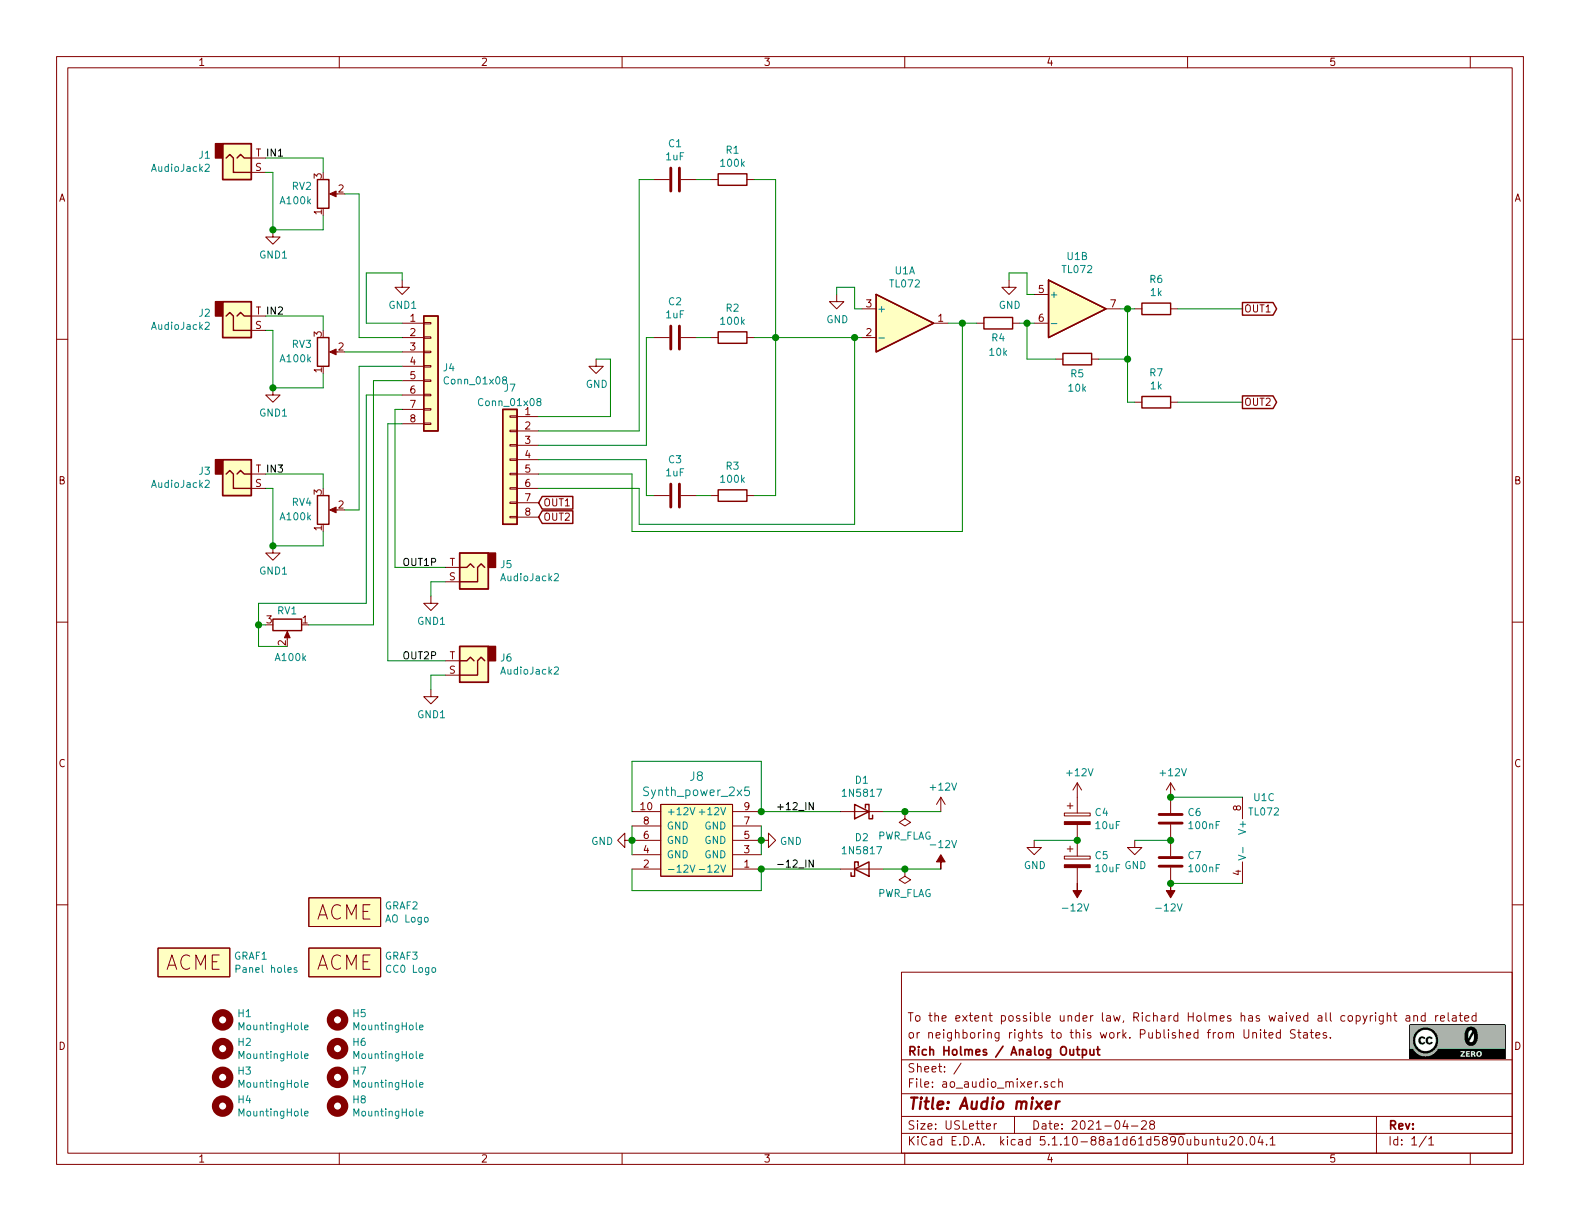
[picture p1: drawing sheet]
EESchema Schematic File Version 4
EELAYER 30 0
EELAYER END
$Descr USLetter 11000 8500
encoding utf-8
Sheet 1 1
Title "Audio mixer"
Date "2021-04-28"
Rev ""
Comp "Rich Holmes / Analog Output"
Comment1 "or neighboring rights to this work. Published from United States."
Comment2 "To the extent possible under law, Richard Holmes has waived all copyright and related "
Comment3 ""
Comment4 ""
$EndDescr
$Comp
L Device:D_Schottky D1
U 1 1
P 6000 5650
F 0 "D1" H 6000 5434 50  0000 C CNN
F 1 "1N5817" H 6000 5525 50  0000 C CNN
F 2 "ao_tht:D_DO-41_SOD81_P7.62mm_Horizontal" H 6000 5650 50  0001 C CNN
F 3 "~" H 6000 5650 50  0001 C CNN
F 4 "Tayda" H 6000 5650 50  0001 C CNN "Vendor"
F 5 "A-159" H 6000 5650 50  0001 C CNN "SKU"
	1    6000 5650
	-1   0    0    1   
$EndComp
$Comp
L Device:CP C4
U 1 1
P 7500 5700
F 0 "C4" H 7618 5746 50  0000 L CNN
F 1 "10uF" H 7618 5655 50  0000 L CNN
F 2 "ao_tht:CP_Radial_D6.3mm_P2.50mm" H 7538 5550 50  0001 C CNN
F 3 "~" H 7500 5700 50  0001 C CNN
F 4 "Tayda" H 7500 5700 50  0001 C CNN "Vendor"
F 5 "A-4349" H 7500 5700 50  0001 C CNN "SKU"
	1    7500 5700
	1    0    0    -1  
$EndComp
$Comp
L power:GND #PWR014
U 1 1
P 7200 5850
F 0 "#PWR014" H 7200 5600 50  0001 C CNN
F 1 "GND" H 7205 5677 50  0000 C CNN
F 2 "" H 7200 5850 50  0001 C CNN
F 3 "" H 7200 5850 50  0001 C CNN
	1    7200 5850
	1    0    0    -1  
$EndComp
$Comp
L Device:C C6
U 1 1
P 8150 5700
F 0 "C6" H 8265 5746 50  0000 L CNN
F 1 "100nF" H 8265 5655 50  0000 L CNN
F 2 "ao_tht:C_Disc_D3.0mm_W1.6mm_P2.50mm" H 8188 5550 50  0001 C CNN
F 3 "~" H 8150 5700 50  0001 C CNN
F 4 "Tayda" H 8150 5700 50  0001 C CNN "Vendor"
F 5 "A-553" H 8150 5700 50  0001 C CNN "SKU"
	1    8150 5700
	1    0    0    -1  
$EndComp
$Comp
L power:GND #PWR017
U 1 1
P 7900 5850
F 0 "#PWR017" H 7900 5600 50  0001 C CNN
F 1 "GND" H 7905 5677 50  0000 C CNN
F 2 "" H 7900 5850 50  0001 C CNN
F 3 "" H 7900 5850 50  0001 C CNN
	1    7900 5850
	1    0    0    -1  
$EndComp
Wire Wire Line
	7200 5850 7500 5850
Wire Wire Line
	7900 5850 8150 5850
Wire Wire Line
	5300 5650 5850 5650
Wire Wire Line
	5300 6050 5850 6050
Wire Wire Line
	6150 5650 6300 5650
Wire Wire Line
	6150 6050 6300 6050
Wire Wire Line
	4400 5750 4400 5850
Connection ~ 4400 5850
Wire Wire Line
	4400 5850 4400 5950
Wire Wire Line
	5300 5750 5300 5850
Connection ~ 5300 5850
Wire Wire Line
	5300 5850 5300 5950
Wire Wire Line
	4400 5650 4400 5300
Wire Wire Line
	4400 5300 5300 5300
Wire Wire Line
	5300 5300 5300 5650
Wire Wire Line
	4400 6050 4400 6200
Wire Wire Line
	4400 6200 5300 6200
Wire Wire Line
	5300 6200 5300 6050
$Comp
L power:GND #PWR08
U 1 1
P 4400 5850
F 0 "#PWR08" H 4400 5600 50  0001 C CNN
F 1 "GND" V 4405 5722 50  0000 R CNN
F 2 "" H 4400 5850 50  0001 C CNN
F 3 "" H 4400 5850 50  0001 C CNN
	1    4400 5850
	0    1    1    0   
$EndComp
$Comp
L power:GND #PWR09
U 1 1
P 5300 5850
F 0 "#PWR09" H 5300 5600 50  0001 C CNN
F 1 "GND" V 5305 5722 50  0000 R CNN
F 2 "" H 5300 5850 50  0001 C CNN
F 3 "" H 5300 5850 50  0001 C CNN
	1    5300 5850
	0    -1   1    0   
$EndComp
$Comp
L power:+12V #PWR011
U 1 1
P 6550 5650
F 0 "#PWR011" H 6550 5500 50  0001 C CNN
F 1 "+12V" H 6565 5823 50  0000 C CNN
F 2 "" H 6550 5650 50  0001 C CNN
F 3 "" H 6550 5650 50  0001 C CNN
	1    6550 5650
	1    0    0    -1  
$EndComp
$Comp
L power:+12V #PWR015
U 1 1
P 7500 5550
F 0 "#PWR015" H 7500 5400 50  0001 C CNN
F 1 "+12V" H 7515 5723 50  0000 C CNN
F 2 "" H 7500 5550 50  0001 C CNN
F 3 "" H 7500 5550 50  0001 C CNN
	1    7500 5550
	1    0    0    -1  
$EndComp
$Comp
L power:+12V #PWR018
U 1 1
P 8150 5550
F 0 "#PWR018" H 8150 5400 50  0001 C CNN
F 1 "+12V" H 8165 5723 50  0000 C CNN
F 2 "" H 8150 5550 50  0001 C CNN
F 3 "" H 8150 5550 50  0001 C CNN
	1    8150 5550
	1    0    0    -1  
$EndComp
$Comp
L power:-12V #PWR012
U 1 1
P 6550 6050
F 0 "#PWR012" H 6550 6150 50  0001 C CNN
F 1 "-12V" H 6565 6223 50  0000 C CNN
F 2 "" H 6550 6050 50  0001 C CNN
F 3 "" H 6550 6050 50  0001 C CNN
	1    6550 6050
	1    0    0    -1  
$EndComp
$Comp
L power:-12V #PWR016
U 1 1
P 7500 6150
F 0 "#PWR016" H 7500 6250 50  0001 C CNN
F 1 "-12V" H 7515 6323 50  0000 C CNN
F 2 "" H 7500 6150 50  0001 C CNN
F 3 "" H 7500 6150 50  0001 C CNN
	1    7500 6150
	-1   0    0    1   
$EndComp
$Comp
L power:-12V #PWR019
U 1 1
P 8150 6150
F 0 "#PWR019" H 8150 6250 50  0001 C CNN
F 1 "-12V" H 8165 6323 50  0000 C CNN
F 2 "" H 8150 6150 50  0001 C CNN
F 3 "" H 8150 6150 50  0001 C CNN
	1    8150 6150
	-1   0    0    1   
$EndComp
Text Label 5400 5650 0    50   ~ 0
+12_IN
Text Label 5400 6050 0    50   ~ 0
-12_IN
$Comp
L ao_symbols:Synth_power_2x5 J8
U 1 1
P 4850 5850
F 0 "J8" H 4850 6297 60  0000 C CNN
F 1 "Synth_power_2x5" H 4850 6191 60  0000 C CNN
F 2 "ao_tht:Power_Header" H 4850 5850 60  0001 C CNN
F 3 "" H 4850 5850 60  0001 C CNN
F 4 "Tayda" H 4850 5850 50  0001 C CNN "Vendor"
F 5 "A-2939" H 4850 5850 50  0001 C CNN "SKU"
	1    4850 5850
	1    0    0    -1  
$EndComp
Connection ~ 5300 6050
Connection ~ 5300 5650
$Comp
L Device:D_Schottky D2
U 1 1
P 6000 6050
F 0 "D2" H 6000 5834 50  0000 C CNN
F 1 "1N5817" H 6000 5925 50  0000 C CNN
F 2 "ao_tht:D_DO-41_SOD81_P7.62mm_Horizontal" H 6000 6050 50  0001 C CNN
F 3 "~" H 6000 6050 50  0001 C CNN
F 4 "Tayda" H 6000 6050 50  0001 C CNN "Vendor"
F 5 "A-159" H 6000 6050 50  0001 C CNN "SKU"
	1    6000 6050
	1    0    0    1   
$EndComp
$Comp
L Device:CP C5
U 1 1
P 7500 6000
F 0 "C5" H 7618 6046 50  0000 L CNN
F 1 "10uF" H 7618 5955 50  0000 L CNN
F 2 "ao_tht:CP_Radial_D6.3mm_P2.50mm" H 7538 5850 50  0001 C CNN
F 3 "~" H 7500 6000 50  0001 C CNN
F 4 "Tayda" H 7500 6000 50  0001 C CNN "Vendor"
F 5 "A-4349" H 7500 6000 50  0001 C CNN "SKU"
	1    7500 6000
	1    0    0    -1  
$EndComp
Connection ~ 7500 5850
$Comp
L Device:C C7
U 1 1
P 8150 6000
F 0 "C7" H 8265 6046 50  0000 L CNN
F 1 "100nF" H 8265 5955 50  0000 L CNN
F 2 "ao_tht:C_Disc_D3.0mm_W1.6mm_P2.50mm" H 8188 5850 50  0001 C CNN
F 3 "~" H 8150 6000 50  0001 C CNN
F 4 "Tayda" H 8150 6000 50  0001 C CNN "Vendor"
F 5 "A-553" H 8150 6000 50  0001 C CNN "SKU"
	1    8150 6000
	1    0    0    -1  
$EndComp
Connection ~ 8150 5850
$Comp
L power:PWR_FLAG #FLG01
U 1 1
P 6300 5650
F 0 "#FLG01" H 6300 5725 50  0001 C CNN
F 1 "PWR_FLAG" H 6300 5823 50  0000 C CNN
F 2 "" H 6300 5650 50  0001 C CNN
F 3 "~" H 6300 5650 50  0001 C CNN
	1    6300 5650
	1    0    0    1   
$EndComp
Connection ~ 6300 5650
Wire Wire Line
	6300 5650 6550 5650
$Comp
L power:PWR_FLAG #FLG02
U 1 1
P 6300 6050
F 0 "#FLG02" H 6300 6125 50  0001 C CNN
F 1 "PWR_FLAG" H 6300 6223 50  0000 C CNN
F 2 "" H 6300 6050 50  0001 C CNN
F 3 "~" H 6300 6050 50  0001 C CNN
	1    6300 6050
	1    0    0    1   
$EndComp
Connection ~ 6300 6050
Wire Wire Line
	6300 6050 6550 6050
$Comp
L ao_symbols:R_SLIDE_POT RV?
U 1 1
P 2250 1350
AR Path="/608A1AFB/608C47A3" Ref="RV?"  Part="1" 
AR Path="/608C47A3" Ref="RV2"  Part="1" 
F 0 "RV2" H 2175 1300 50  0000 R CNN
F 1 "A100k" H 2175 1400 50  0000 R CNN
F 2 "ao_tht:Potentiometer_Alpha_RA6020F_Single_Slide" H 2250 1350 50  0001 C CNN
F 3 "~" H 2250 1350 50  0001 C CNN
F 4 "Alpha" H 2250 1350 50  0001 C CNN "Manufacturer"
F 5 "RA6020F" H 2250 1350 50  0001 C CNN "Part"
F 6 "Tayda" H 2250 1350 50  0001 C CNN "Vendor"
F 7 "A-4496" H 2250 1350 50  0001 C CNN "SKU"
	1    2250 1350
	1    0    0    1   
$EndComp
Wire Wire Line
	1900 1200 1900 1600
Wire Wire Line
	1900 1600 2250 1600
Wire Wire Line
	2250 1500 2250 1600
Wire Wire Line
	2250 1100 2250 1200
Wire Wire Line
	1900 2300 1900 2700
Wire Wire Line
	1900 2700 2250 2700
Wire Wire Line
	2250 2600 2250 2700
Wire Wire Line
	2250 2200 2250 2300
$Comp
L Device:R R?
U 1 1
P 5100 2350
AR Path="/608A1AFB/608C47D6" Ref="R?"  Part="1" 
AR Path="/608C47D6" Ref="R2"  Part="1" 
F 0 "R2" V 4893 2350 50  0000 C CNN
F 1 "100k" V 4984 2350 50  0000 C CNN
F 2 "ao_tht:R_Axial_DIN0207_L6.3mm_D2.5mm_P10.16mm_Horizontal" V 5030 2350 50  0001 C CNN
F 3 "~" H 5100 2350 50  0001 C CNN
	1    5100 2350
	0    1    1    0   
$EndComp
Wire Wire Line
	1850 3400 1900 3400
Wire Wire Line
	1900 3400 1900 3800
Wire Wire Line
	1900 3800 2250 3800
Wire Wire Line
	2250 3700 2250 3800
Wire Wire Line
	1850 3300 2250 3300
Wire Wire Line
	2250 3300 2250 3400
$Comp
L Device:R R?
U 1 1
P 5100 3450
AR Path="/608A1AFB/608C47F5" Ref="R?"  Part="1" 
AR Path="/608C47F5" Ref="R3"  Part="1" 
F 0 "R3" V 4893 3450 50  0000 C CNN
F 1 "100k" V 4984 3450 50  0000 C CNN
F 2 "ao_tht:R_Axial_DIN0207_L6.3mm_D2.5mm_P10.16mm_Horizontal" V 5030 3450 50  0001 C CNN
F 3 "~" H 5100 3450 50  0001 C CNN
	1    5100 3450
	0    1    1    0   
$EndComp
$Comp
L Device:R R?
U 1 1
P 6950 2250
AR Path="/608A1AFB/608C485B" Ref="R?"  Part="1" 
AR Path="/608C485B" Ref="R4"  Part="1" 
F 0 "R4" V 7050 2250 50  0000 C CNN
F 1 "10k" V 7150 2250 50  0000 C CNN
F 2 "ao_tht:R_Axial_DIN0207_L6.3mm_D2.5mm_P10.16mm_Horizontal" V 6880 2250 50  0001 C CNN
F 3 "~" H 6950 2250 50  0001 C CNN
	1    6950 2250
	0    1    1    0   
$EndComp
Wire Wire Line
	6700 2250 6800 2250
Wire Wire Line
	7100 2250 7150 2250
$Comp
L Device:R R?
U 1 1
P 7500 2500
AR Path="/608A1AFB/608C4863" Ref="R?"  Part="1" 
AR Path="/608C4863" Ref="R5"  Part="1" 
F 0 "R5" V 7600 2500 50  0000 C CNN
F 1 "10k" V 7700 2500 50  0000 C CNN
F 2 "ao_tht:R_Axial_DIN0207_L6.3mm_D2.5mm_P10.16mm_Horizontal" V 7430 2500 50  0001 C CNN
F 3 "~" H 7500 2500 50  0001 C CNN
	1    7500 2500
	0    1    1    0   
$EndComp
Wire Wire Line
	7150 2500 7350 2500
Connection ~ 7150 2250
$Comp
L power:GND #PWR?
U 1 1
P 5825 2050
AR Path="/608A1AFB/608C4875" Ref="#PWR?"  Part="1" 
AR Path="/608C4875" Ref="#PWR010"  Part="1" 
F 0 "#PWR010" H 5825 1800 50  0001 C CNN
F 1 "GND" H 5830 1877 50  0000 C CNN
F 2 "" H 5825 2050 50  0001 C CNN
F 3 "" H 5825 2050 50  0001 C CNN
	1    5825 2050
	1    0    0    -1  
$EndComp
Text Label 1850 1100 0    50   ~ 0
IN1
Text Label 1850 2200 0    50   ~ 0
IN2
Text Label 1850 3300 0    50   ~ 0
IN3
Wire Wire Line
	7150 2250 7200 2250
$Comp
L ao_symbols:TL072 U?
U 2 1
P 7500 2150
AR Path="/608A1AFB/608C48B7" Ref="U?"  Part="4" 
AR Path="/608C48B7" Ref="U1"  Part="2" 
F 0 "U1" H 7500 2517 50  0000 C CNN
F 1 "TL072" H 7500 2426 50  0000 C CNN
F 2 "ao_tht:DIP-8_W7.62mm_Socket_LongPads" H 7450 2250 50  0001 C CNN
F 3 "http://www.ti.com/lit/ds/symlink/tl071.pdf" H 7550 2350 50  0001 C CNN
F 4 "A-037" H 7500 2150 50  0001 C CNN "SKU"
F 5 "Tayda" H 7500 2150 50  0001 C CNN "Vendor"
	2    7500 2150
	1    0    0    -1  
$EndComp
$Comp
L Device:R R?
U 1 1
P 8050 2150
AR Path="/608A1AFB/608C4901" Ref="R?"  Part="1" 
AR Path="/608C4901" Ref="R6"  Part="1" 
F 0 "R6" V 7843 2150 50  0000 C CNN
F 1 "1k" V 7934 2150 50  0000 C CNN
F 2 "ao_tht:R_Axial_DIN0207_L6.3mm_D2.5mm_P10.16mm_Horizontal" V 7980 2150 50  0001 C CNN
F 3 "~" H 8050 2150 50  0001 C CNN
	1    8050 2150
	0    1    1    0   
$EndComp
Wire Wire Line
	5950 2150 6000 2150
Wire Wire Line
	6600 2250 6700 2250
$Comp
L ao_symbols:TL072 U?
U 1 1
P 6300 2250
AR Path="/608A1AFB/608C49B0" Ref="U?"  Part="1" 
AR Path="/608C49B0" Ref="U1"  Part="1" 
F 0 "U1" H 6300 2617 50  0000 C CNN
F 1 "TL072" H 6300 2526 50  0000 C CNN
F 2 "ao_tht:DIP-8_W7.62mm_Socket_LongPads" H 6250 2350 50  0001 C CNN
F 3 "http://www.ti.com/lit/ds/symlink/tl071.pdf" H 6350 2450 50  0001 C CNN
F 4 "A-037" H 6300 2250 50  0001 C CNN "SKU"
F 5 "Tayda" H 6300 2250 50  0001 C CNN "Vendor"
	1    6300 2250
	1    0    0    -1  
$EndComp
Wire Wire Line
	5825 2050 5825 2000
Wire Wire Line
	5825 2000 5950 2000
Wire Wire Line
	5950 2000 5950 2150
$Comp
L ao_symbols:Graphic GRAF?
U 1 1
P 2400 6350
AR Path="/608A1AFB/608C49BA" Ref="GRAF?"  Part="1" 
AR Path="/608C49BA" Ref="GRAF2"  Part="1" 
F 0 "GRAF2" H 2678 6396 50  0000 L CNN
F 1 "AO Logo" H 2678 6305 50  0000 L CNN
F 2 "ao_tht:analogoutput" H 2400 6350 50  0001 C CNN
F 3 "" H 2400 6350 50  0001 C CNN
F 4 "DNF" H 2400 6350 50  0001 C CNN "Config"
	1    2400 6350
	1    0    0    -1  
$EndComp
$Comp
L ao_symbols:Graphic GRAF?
U 1 1
P 2400 6700
AR Path="/608A1AFB/608C49C1" Ref="GRAF?"  Part="1" 
AR Path="/608C49C1" Ref="GRAF3"  Part="1" 
F 0 "GRAF3" H 2678 6746 50  0000 L CNN
F 1 "CC0 Logo" H 2678 6655 50  0000 L CNN
F 2 "ao_tht:CC0_logo" H 2400 6700 50  0001 C CNN
F 3 "" H 2400 6700 50  0001 C CNN
F 4 "DNF" H 2400 6700 50  0001 C CNN "Config"
	1    2400 6700
	1    0    0    -1  
$EndComp
$Comp
L ao_symbols:Graphic GRAF?
U 1 1
P 1350 6700
AR Path="/608A1AFB/608C49C8" Ref="GRAF?"  Part="1" 
AR Path="/608C49C8" Ref="GRAF1"  Part="1" 
F 0 "GRAF1" H 1628 6746 50  0000 L CNN
F 1 "Panel holes" H 1628 6655 50  0000 L CNN
F 2 "ao_audio_mixer:ao_audio_mixer_panel_slide_holes" H 1350 6700 50  0001 C CNN
F 3 "" H 1350 6700 50  0001 C CNN
F 4 "DNF" H 1350 6700 50  0001 C CNN "Config"
	1    1350 6700
	1    0    0    -1  
$EndComp
$Comp
L ao_symbols:R_SLIDE_POT RV?
U 1 1
P 2250 2450
AR Path="/608A1AFB/608D5CD3" Ref="RV?"  Part="1" 
AR Path="/608D5CD3" Ref="RV3"  Part="1" 
F 0 "RV3" H 2175 2400 50  0000 R CNN
F 1 "A100k" H 2175 2500 50  0000 R CNN
F 2 "ao_tht:Potentiometer_Alpha_RA6020F_Single_Slide" H 2250 2450 50  0001 C CNN
F 3 "~" H 2250 2450 50  0001 C CNN
F 4 "Alpha" H 2250 2450 50  0001 C CNN "Manufacturer"
F 5 "RA6020F" H 2250 2450 50  0001 C CNN "Part"
F 6 "Tayda" H 2250 2450 50  0001 C CNN "Vendor"
F 7 "A-4496" H 2250 2450 50  0001 C CNN "SKU"
	1    2250 2450
	1    0    0    1   
$EndComp
Wire Wire Line
	6000 2350 5950 2350
Wire Wire Line
	5400 1250 5400 2350
Wire Wire Line
	5250 3450 5400 3450
Wire Wire Line
	5250 2350 5400 2350
Connection ~ 5400 2350
Wire Wire Line
	5400 2350 5400 3450
$Comp
L ao_symbols:R_SLIDE_POT RV?
U 1 1
P 2250 3550
AR Path="/608A1AFB/609053DE" Ref="RV?"  Part="1" 
AR Path="/609053DE" Ref="RV4"  Part="1" 
F 0 "RV4" H 2175 3500 50  0000 R CNN
F 1 "A100k" H 2175 3600 50  0000 R CNN
F 2 "ao_tht:Potentiometer_Alpha_RA6020F_Single_Slide" H 2250 3550 50  0001 C CNN
F 3 "~" H 2250 3550 50  0001 C CNN
F 4 "Alpha" H 2250 3550 50  0001 C CNN "Manufacturer"
F 5 "RA6020F" H 2250 3550 50  0001 C CNN "Part"
F 6 "Tayda" H 2250 3550 50  0001 C CNN "Vendor"
F 7 "A-4496" H 2250 3550 50  0001 C CNN "SKU"
	1    2250 3550
	1    0    0    1   
$EndComp
Wire Wire Line
	5250 1250 5400 1250
$Comp
L Device:R R?
U 1 1
P 5100 1250
AR Path="/608A1AFB/608C47B7" Ref="R?"  Part="1" 
AR Path="/608C47B7" Ref="R1"  Part="1" 
F 0 "R1" V 4893 1250 50  0000 C CNN
F 1 "100k" V 4984 1250 50  0000 C CNN
F 2 "ao_tht:R_Axial_DIN0207_L6.3mm_D2.5mm_P10.16mm_Horizontal" V 5030 1250 50  0001 C CNN
F 3 "~" H 5100 1250 50  0001 C CNN
	1    5100 1250
	0    1    1    0   
$EndComp
Wire Wire Line
	4850 1250 4950 1250
$Comp
L Device:C C1
U 1 1
P 4700 1250
F 0 "C1" V 4448 1250 50  0000 C CNN
F 1 "1uF" V 4539 1250 50  0000 C CNN
F 2 "ao_tht:C_Rect_L7.2mm_W7.2mm_P5.00mm_FKS2_FKP2_MKS2_MKP2" H 4738 1100 50  0001 C CNN
F 3 "~" H 4700 1250 50  0001 C CNN
F 4 "Tayda" V 4700 1250 50  0001 C CNN "Vendor"
F 5 "A-4168" V 4700 1250 50  0001 C CNN "SKU"
	1    4700 1250
	0    1    1    0   
$EndComp
Wire Wire Line
	4850 2350 4950 2350
Wire Wire Line
	4850 3450 4950 3450
Wire Wire Line
	1800 4500 1800 4350
Connection ~ 1800 4350
Wire Wire Line
	1800 4200 1800 4350
Wire Wire Line
	1850 4350 1800 4350
Wire Wire Line
	2000 4500 1800 4500
$Comp
L ao_symbols:R_SLIDE_POT RV?
U 1 1
P 2000 4350
AR Path="/608A1AFB/608C49A2" Ref="RV?"  Part="1" 
AR Path="/608C49A2" Ref="RV1"  Part="1" 
F 0 "RV1" V 1900 4350 50  0000 C CNN
F 1 "A100k" V 2225 4375 50  0000 C CNN
F 2 "ao_tht:Potentiometer_Alpha_RA6020F_Single_Slide" H 2000 4350 50  0001 C CNN
F 3 "~" H 2000 4350 50  0001 C CNN
F 4 "Alpha" V 2000 4350 50  0001 C CNN "Manufacturer"
F 5 "RA6020F" V 2000 4350 50  0001 C CNN "Part"
F 6 "Tayda" V 2000 4350 50  0001 C CNN "Vendor"
F 7 "A-4496" V 2000 4350 50  0001 C CNN "SKU"
	1    2000 4350
	0    1    1    0   
$EndComp
Wire Wire Line
	5400 2350 5950 2350
Connection ~ 5950 2350
Connection ~ 6700 2250
$Comp
L power:GND #PWR?
U 1 1
P 7025 1950
AR Path="/608A1AFB/609E7F9C" Ref="#PWR?"  Part="1" 
AR Path="/609E7F9C" Ref="#PWR013"  Part="1" 
F 0 "#PWR013" H 7025 1700 50  0001 C CNN
F 1 "GND" H 7030 1777 50  0000 C CNN
F 2 "" H 7025 1950 50  0001 C CNN
F 3 "" H 7025 1950 50  0001 C CNN
	1    7025 1950
	1    0    0    -1  
$EndComp
Wire Wire Line
	7150 2050 7200 2050
Wire Wire Line
	7025 1950 7025 1900
Wire Wire Line
	7025 1900 7150 1900
Wire Wire Line
	7150 1900 7150 2050
Wire Wire Line
	7150 2250 7150 2500
Wire Wire Line
	7800 2150 7850 2150
Wire Wire Line
	8200 2150 8650 2150
Wire Wire Line
	7650 2500 7850 2500
Wire Wire Line
	7850 2150 7850 2500
Connection ~ 7850 2150
Wire Wire Line
	7850 2150 7900 2150
Wire Wire Line
	7850 2500 7850 2800
Wire Wire Line
	7850 2800 7900 2800
Connection ~ 7850 2500
$Comp
L ao_symbols:TL072 U?
U 3 1
P 8750 5850
AR Path="/608A1AFB/609F9164" Ref="U?"  Part="4" 
AR Path="/609F9164" Ref="U1"  Part="3" 
F 0 "U1" H 8800 6150 50  0000 C CNN
F 1 "TL072" H 8800 6050 50  0000 C CNN
F 2 "ao_tht:DIP-8_W7.62mm_Socket_LongPads" H 8700 5950 50  0001 C CNN
F 3 "http://www.ti.com/lit/ds/symlink/tl071.pdf" H 8800 6050 50  0001 C CNN
F 4 "A-037" H 8750 5850 50  0001 C CNN "SKU"
F 5 "Tayda" H 8750 5850 50  0001 C CNN "Vendor"
	3    8750 5850
	1    0    0    -1  
$EndComp
Wire Wire Line
	8650 5550 8150 5550
Connection ~ 8150 5550
Wire Wire Line
	8650 6150 8150 6150
Connection ~ 8150 6150
$Comp
L Device:R R?
U 1 1
P 8050 2800
AR Path="/608A1AFB/60A1F076" Ref="R?"  Part="1" 
AR Path="/60A1F076" Ref="R7"  Part="1" 
F 0 "R7" V 7843 2800 50  0000 C CNN
F 1 "1k" V 7934 2800 50  0000 C CNN
F 2 "ao_tht:R_Axial_DIN0207_L6.3mm_D2.5mm_P10.16mm_Horizontal" V 7980 2800 50  0001 C CNN
F 3 "~" H 8050 2800 50  0001 C CNN
	1    8050 2800
	0    1    1    0   
$EndComp
Wire Wire Line
	8200 2800 8650 2800
$Comp
L Connector_Generic:Conn_01x08 J4
U 1 1
P 3000 2550
F 0 "J4" H 3080 2542 50  0000 L CNN
F 1 "Conn_01x08" H 3080 2451 50  0000 L CNN
F 2 "Connector_PinSocket_2.54mm:PinSocket_1x08_P2.54mm_Vertical" H 3000 2550 50  0001 C CNN
F 3 "~" H 3000 2550 50  0001 C CNN
	1    3000 2550
	1    0    0    -1  
$EndComp
$Comp
L Connector_Generic:Conn_01x08 J7
U 1 1
P 3550 3200
F 0 "J7" H 3550 3700 50  0000 C CNN
F 1 "Conn_01x08" H 3550 3600 50  0000 C CNN
F 2 "Connector_PinHeader_2.54mm:PinHeader_1x08_P2.54mm_Vertical" H 3550 3200 50  0001 C CNN
F 3 "~" H 3550 3200 50  0001 C CNN
	1    3550 3200
	-1   0    0    -1  
$EndComp
$Comp
L power:GND1 #PWR01
U 1 1
P 1900 1600
F 0 "#PWR01" H 1900 1350 50  0001 C CNN
F 1 "GND1" H 1905 1427 50  0000 C CNN
F 2 "" H 1900 1600 50  0001 C CNN
F 3 "" H 1900 1600 50  0001 C CNN
	1    1900 1600
	1    0    0    -1  
$EndComp
Connection ~ 1900 1600
$Comp
L power:GND1 #PWR02
U 1 1
P 1900 2700
F 0 "#PWR02" H 1900 2450 50  0001 C CNN
F 1 "GND1" H 1905 2527 50  0000 C CNN
F 2 "" H 1900 2700 50  0001 C CNN
F 3 "" H 1900 2700 50  0001 C CNN
	1    1900 2700
	1    0    0    -1  
$EndComp
Connection ~ 1900 2700
$Comp
L power:GND1 #PWR03
U 1 1
P 1900 3800
F 0 "#PWR03" H 1900 3550 50  0001 C CNN
F 1 "GND1" H 1905 3627 50  0000 C CNN
F 2 "" H 1900 3800 50  0001 C CNN
F 3 "" H 1900 3800 50  0001 C CNN
	1    1900 3800
	1    0    0    -1  
$EndComp
Connection ~ 1900 3800
$Comp
L power:GND1 #PWR04
U 1 1
P 2800 1950
F 0 "#PWR04" H 2800 1700 50  0001 C CNN
F 1 "GND1" H 2805 1777 50  0000 C CNN
F 2 "" H 2800 1950 50  0001 C CNN
F 3 "" H 2800 1950 50  0001 C CNN
	1    2800 1950
	1    0    0    -1  
$EndComp
Wire Wire Line
	2800 1950 2800 1900
Wire Wire Line
	2800 1900 2550 1900
Wire Wire Line
	2550 1900 2550 2250
Wire Wire Line
	2550 2250 2800 2250
Wire Wire Line
	2400 2450 2800 2450
Wire Wire Line
	2800 2350 2500 2350
Wire Wire Line
	2500 2350 2500 1350
Wire Wire Line
	2400 1350 2500 1350
Wire Wire Line
	2800 2550 2500 2550
Wire Wire Line
	2500 2550 2500 3550
Wire Wire Line
	2400 3550 2500 3550
$Comp
L power:GND #PWR?
U 1 1
P 4150 2500
AR Path="/608A1AFB/6111579D" Ref="#PWR?"  Part="1" 
AR Path="/6111579D" Ref="#PWR07"  Part="1" 
F 0 "#PWR07" H 4150 2250 50  0001 C CNN
F 1 "GND" H 4155 2327 50  0000 C CNN
F 2 "" H 4150 2500 50  0001 C CNN
F 3 "" H 4150 2500 50  0001 C CNN
	1    4150 2500
	1    0    0    -1  
$EndComp
Wire Wire Line
	4150 2500 4250 2500
Wire Wire Line
	4250 2500 4250 2900
Wire Wire Line
	4250 2900 3750 2900
Wire Wire Line
	3750 3200 4500 3200
Wire Wire Line
	4500 3200 4500 3450
Wire Wire Line
	4500 3450 4550 3450
Wire Wire Line
	3750 3100 4500 3100
Wire Wire Line
	4500 3100 4500 2350
Wire Wire Line
	4500 2350 4550 2350
Wire Wire Line
	3750 3000 4450 3000
Wire Wire Line
	4450 3000 4450 1250
Wire Wire Line
	4450 1250 4550 1250
Wire Wire Line
	1800 4200 2550 4200
Wire Wire Line
	2550 4200 2550 2750
Wire Wire Line
	2150 4350 2600 4350
Wire Wire Line
	4450 3400 4450 3650
Wire Wire Line
	4450 3650 5950 3650
Wire Wire Line
	5950 2350 5950 3650
Wire Wire Line
	4400 3700 6700 3700
Wire Wire Line
	6700 2250 6700 3700
Wire Wire Line
	2600 2650 2800 2650
Wire Wire Line
	2600 2650 2600 4350
Wire Wire Line
	2550 2750 2800 2750
Wire Wire Line
	3750 3300 4400 3300
Wire Wire Line
	4400 3300 4400 3700
Wire Wire Line
	4450 3400 3750 3400
$Comp
L ao_symbols:MountingHole H?
U 1 1
P 1550 7300
AR Path="/608A1AFB/60A0FBAA" Ref="H?"  Part="1" 
AR Path="/60A0FBAA" Ref="H2"  Part="1" 
F 0 "H2" H 1650 7346 50  0000 L CNN
F 1 "MountingHole" H 1650 7255 50  0000 L CNN
F 2 "ao_tht:MountingHole_3.2mm_M3" H 1550 7300 50  0001 C CNN
F 3 "~" H 1550 7300 50  0001 C CNN
F 4 "DNF" H 1550 7300 50  0001 C CNN "Config"
	1    1550 7300
	1    0    0    -1  
$EndComp
$Comp
L ao_symbols:MountingHole H?
U 1 1
P 1550 7100
AR Path="/608A1AFB/60A0FBA3" Ref="H?"  Part="1" 
AR Path="/60A0FBA3" Ref="H1"  Part="1" 
F 0 "H1" H 1650 7146 50  0000 L CNN
F 1 "MountingHole" H 1650 7055 50  0000 L CNN
F 2 "ao_tht:MountingHole_3.2mm_M3" H 1550 7100 50  0001 C CNN
F 3 "~" H 1550 7100 50  0001 C CNN
F 4 "DNF" H 1550 7100 50  0001 C CNN "Config"
	1    1550 7100
	1    0    0    -1  
$EndComp
$Comp
L ao_symbols:MountingHole H?
U 1 1
P 2350 7300
AR Path="/608A1AFB/608C4983" Ref="H?"  Part="1" 
AR Path="/608C4983" Ref="H6"  Part="1" 
F 0 "H6" H 2450 7346 50  0000 L CNN
F 1 "MountingHole" H 2450 7255 50  0000 L CNN
F 2 "ao_tht:MountingHole_3.2mm_M3" H 2350 7300 50  0001 C CNN
F 3 "~" H 2350 7300 50  0001 C CNN
F 4 "DNF" H 2350 7300 50  0001 C CNN "Config"
	1    2350 7300
	1    0    0    -1  
$EndComp
$Comp
L ao_symbols:MountingHole H?
U 1 1
P 2350 7100
AR Path="/608A1AFB/608C497C" Ref="H?"  Part="1" 
AR Path="/608C497C" Ref="H5"  Part="1" 
F 0 "H5" H 2450 7146 50  0000 L CNN
F 1 "MountingHole" H 2450 7055 50  0000 L CNN
F 2 "ao_tht:MountingHole_3.2mm_M3" H 2350 7100 50  0001 C CNN
F 3 "~" H 2350 7100 50  0001 C CNN
F 4 "DNF" H 2350 7100 50  0001 C CNN "Config"
	1    2350 7100
	1    0    0    -1  
$EndComp
$Comp
L ao_symbols:MountingHole H?
U 1 1
P 1550 7700
AR Path="/608A1AFB/611B4B87" Ref="H?"  Part="1" 
AR Path="/611B4B87" Ref="H4"  Part="1" 
F 0 "H4" H 1650 7746 50  0000 L CNN
F 1 "MountingHole" H 1650 7655 50  0000 L CNN
F 2 "ao_tht:MountingHole_3.2mm_M3" H 1550 7700 50  0001 C CNN
F 3 "~" H 1550 7700 50  0001 C CNN
F 4 "DNF" H 1550 7700 50  0001 C CNN "Config"
	1    1550 7700
	1    0    0    -1  
$EndComp
$Comp
L ao_symbols:MountingHole H?
U 1 1
P 1550 7500
AR Path="/608A1AFB/611B4B8E" Ref="H?"  Part="1" 
AR Path="/611B4B8E" Ref="H3"  Part="1" 
F 0 "H3" H 1650 7546 50  0000 L CNN
F 1 "MountingHole" H 1650 7455 50  0000 L CNN
F 2 "ao_tht:MountingHole_3.2mm_M3" H 1550 7500 50  0001 C CNN
F 3 "~" H 1550 7500 50  0001 C CNN
F 4 "DNF" H 1550 7500 50  0001 C CNN "Config"
	1    1550 7500
	1    0    0    -1  
$EndComp
$Comp
L ao_symbols:MountingHole H?
U 1 1
P 2350 7700
AR Path="/608A1AFB/611B4B95" Ref="H?"  Part="1" 
AR Path="/611B4B95" Ref="H8"  Part="1" 
F 0 "H8" H 2450 7746 50  0000 L CNN
F 1 "MountingHole" H 2450 7655 50  0000 L CNN
F 2 "ao_tht:MountingHole_3.2mm_M3" H 2350 7700 50  0001 C CNN
F 3 "~" H 2350 7700 50  0001 C CNN
F 4 "DNF" H 2350 7700 50  0001 C CNN "Config"
	1    2350 7700
	1    0    0    -1  
$EndComp
$Comp
L ao_symbols:MountingHole H?
U 1 1
P 2350 7500
AR Path="/608A1AFB/611B4B9C" Ref="H?"  Part="1" 
AR Path="/611B4B9C" Ref="H7"  Part="1" 
F 0 "H7" H 2450 7546 50  0000 L CNN
F 1 "MountingHole" H 2450 7455 50  0000 L CNN
F 2 "ao_tht:MountingHole_3.2mm_M3" H 2350 7500 50  0001 C CNN
F 3 "~" H 2350 7500 50  0001 C CNN
F 4 "DNF" H 2350 7500 50  0001 C CNN "Config"
	1    2350 7500
	1    0    0    -1  
$EndComp
$Comp
L Connector:AudioJack2 J?
U 1 1
P 1650 1100
AR Path="/608A1AFB/608C4763" Ref="J?"  Part="1" 
AR Path="/608C4763" Ref="J1"  Part="1" 
F 0 "J1" H 1471 1083 50  0000 R CNN
F 1 "AudioJack2" H 1471 1174 50  0000 R CNN
F 2 "ao_tht:Jack_6.35mm_PJ_629HAN" H 1650 1100 50  0001 C CNN
F 3 "~" H 1650 1100 50  0001 C CNN
F 4 "Tayda" H 1650 1100 50  0001 C CNN "Vendor"
F 5 "A-1121" H 1650 1100 50  0001 C CNN "SKU"
	1    1650 1100
	1    0    0    1   
$EndComp
Wire Wire Line
	1850 1200 1900 1200
Wire Wire Line
	1850 1100 2250 1100
Wire Wire Line
	1850 2300 1900 2300
Wire Wire Line
	1850 2200 2250 2200
Wire Wire Line
	2800 2850 2750 2850
Wire Wire Line
	2750 2850 2750 3950
Wire Wire Line
	2750 3950 3100 3950
Wire Wire Line
	2800 2950 2700 2950
Wire Wire Line
	2700 2950 2700 4600
Wire Wire Line
	2700 4600 3100 4600
$Comp
L power:GND1 #PWR05
U 1 1
P 3000 4150
F 0 "#PWR05" H 3000 3900 50  0001 C CNN
F 1 "GND1" H 3005 3977 50  0000 C CNN
F 2 "" H 3000 4150 50  0001 C CNN
F 3 "" H 3000 4150 50  0001 C CNN
	1    3000 4150
	1    0    0    -1  
$EndComp
$Comp
L power:GND1 #PWR06
U 1 1
P 3000 4800
F 0 "#PWR06" H 3000 4550 50  0001 C CNN
F 1 "GND1" H 3005 4627 50  0000 C CNN
F 2 "" H 3000 4800 50  0001 C CNN
F 3 "" H 3000 4800 50  0001 C CNN
	1    3000 4800
	1    0    0    -1  
$EndComp
Wire Wire Line
	3000 4800 3000 4700
Wire Wire Line
	3000 4700 3100 4700
Wire Wire Line
	3000 4150 3000 4050
Wire Wire Line
	3000 4050 3100 4050
Text GLabel 8650 2150 2    50   Output ~ 0
OUT1
Text GLabel 8650 2800 2    50   Output ~ 0
OUT2
Text GLabel 3750 3500 2    50   Input ~ 0
OUT1
Text GLabel 3750 3600 2    50   Input ~ 0
OUT2
Text Label 2800 3950 0    50   ~ 0
OUT1P
Text Label 2800 4600 0    50   ~ 0
OUT2P
$Comp
L Device:C C2
U 1 1
P 4700 2350
F 0 "C2" V 4448 2350 50  0000 C CNN
F 1 "1uF" V 4539 2350 50  0000 C CNN
F 2 "ao_tht:C_Rect_L7.2mm_W7.2mm_P5.00mm_FKS2_FKP2_MKS2_MKP2" H 4738 2200 50  0001 C CNN
F 3 "~" H 4700 2350 50  0001 C CNN
F 4 "Tayda" V 4700 2350 50  0001 C CNN "Vendor"
F 5 "A-4168" V 4700 2350 50  0001 C CNN "SKU"
	1    4700 2350
	0    1    1    0   
$EndComp
$Comp
L Device:C C3
U 1 1
P 4700 3450
F 0 "C3" V 4448 3450 50  0000 C CNN
F 1 "1uF" V 4539 3450 50  0000 C CNN
F 2 "ao_tht:C_Rect_L7.2mm_W7.2mm_P5.00mm_FKS2_FKP2_MKS2_MKP2" H 4738 3300 50  0001 C CNN
F 3 "~" H 4700 3450 50  0001 C CNN
F 4 "Tayda" V 4700 3450 50  0001 C CNN "Vendor"
F 5 "A-4168" V 4700 3450 50  0001 C CNN "SKU"
	1    4700 3450
	0    1    1    0   
$EndComp
$Comp
L Connector:AudioJack2 J?
U 1 1
P 1650 2200
AR Path="/608A1AFB/612A8D5B" Ref="J?"  Part="1" 
AR Path="/612A8D5B" Ref="J2"  Part="1" 
F 0 "J2" H 1471 2183 50  0000 R CNN
F 1 "AudioJack2" H 1471 2274 50  0000 R CNN
F 2 "ao_tht:Jack_6.35mm_PJ_629HAN" H 1650 2200 50  0001 C CNN
F 3 "~" H 1650 2200 50  0001 C CNN
F 4 "Tayda" H 1650 2200 50  0001 C CNN "Vendor"
F 5 "A-1121" H 1650 2200 50  0001 C CNN "SKU"
	1    1650 2200
	1    0    0    1   
$EndComp
$Comp
L Connector:AudioJack2 J?
U 1 1
P 1650 3300
AR Path="/608A1AFB/612A907C" Ref="J?"  Part="1" 
AR Path="/612A907C" Ref="J3"  Part="1" 
F 0 "J3" H 1471 3283 50  0000 R CNN
F 1 "AudioJack2" H 1471 3374 50  0000 R CNN
F 2 "ao_tht:Jack_6.35mm_PJ_629HAN" H 1650 3300 50  0001 C CNN
F 3 "~" H 1650 3300 50  0001 C CNN
F 4 "Tayda" H 1650 3300 50  0001 C CNN "Vendor"
F 5 "A-1121" H 1650 3300 50  0001 C CNN "SKU"
	1    1650 3300
	1    0    0    1   
$EndComp
$Comp
L Connector:AudioJack2 J?
U 1 1
P 3300 3950
AR Path="/608A1AFB/612A9536" Ref="J?"  Part="1" 
AR Path="/612A9536" Ref="J5"  Part="1" 
F 0 "J5" H 3121 3933 50  0000 R CNN
F 1 "AudioJack2" H 3121 4024 50  0000 R CNN
F 2 "ao_tht:Jack_6.35mm_PJ_629HAN" H 3300 3950 50  0001 C CNN
F 3 "~" H 3300 3950 50  0001 C CNN
F 4 "Tayda" H 3300 3950 50  0001 C CNN "Vendor"
F 5 "A-1121" H 3300 3950 50  0001 C CNN "SKU"
	1    3300 3950
	-1   0    0    1   
$EndComp
$Comp
L Connector:AudioJack2 J?
U 1 1
P 3300 4600
AR Path="/608A1AFB/612A9AD4" Ref="J?"  Part="1" 
AR Path="/612A9AD4" Ref="J6"  Part="1" 
F 0 "J6" H 3121 4583 50  0000 R CNN
F 1 "AudioJack2" H 3121 4674 50  0000 R CNN
F 2 "ao_tht:Jack_6.35mm_PJ_629HAN" H 3300 4600 50  0001 C CNN
F 3 "~" H 3300 4600 50  0001 C CNN
F 4 "Tayda" H 3300 4600 50  0001 C CNN "Vendor"
F 5 "A-1121" H 3300 4600 50  0001 C CNN "SKU"
	1    3300 4600
	-1   0    0    1   
$EndComp
$EndSCHEMATC
